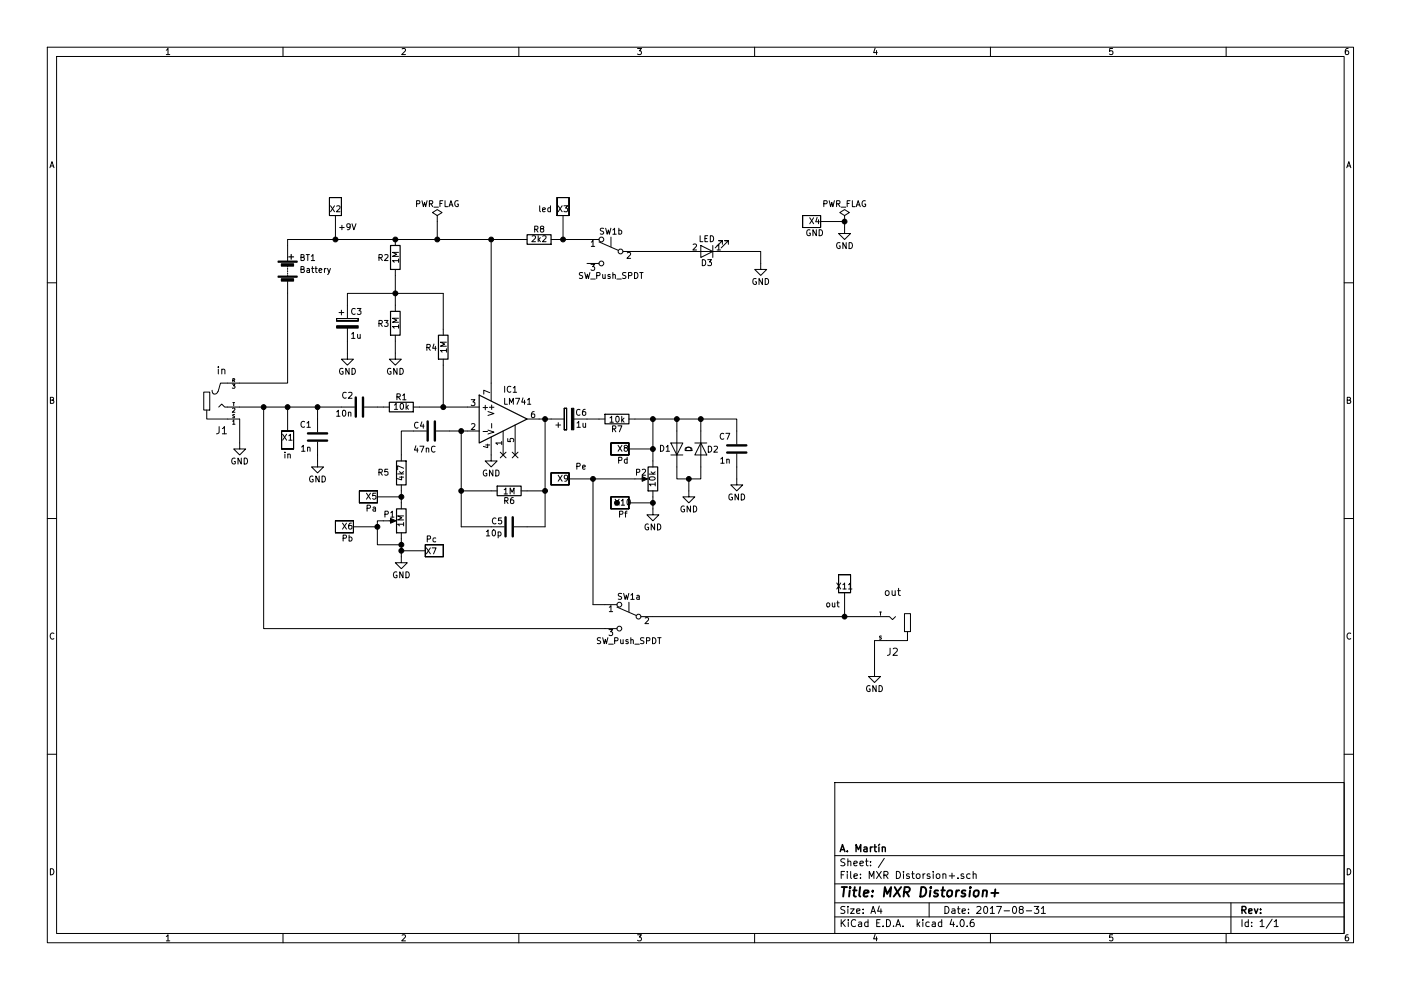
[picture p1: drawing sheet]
EESchema Schematic File Version 2
LIBS:power
LIBS:device
LIBS:transistors
LIBS:conn
LIBS:linear
LIBS:regul
LIBS:74xx
LIBS:cmos4000
LIBS:adc-dac
LIBS:memory
LIBS:xilinx
LIBS:microcontrollers
LIBS:dsp
LIBS:microchip
LIBS:analog_switches
LIBS:motorola
LIBS:texas
LIBS:intel
LIBS:audio
LIBS:interface
LIBS:digital-audio
LIBS:philips
LIBS:display
LIBS:cypress
LIBS:siliconi
LIBS:opto
LIBS:atmel
LIBS:contrib
LIBS:valves
LIBS:jd_conn
LIBS:w_connectors
LIBS:switches
LIBS:MXR Distorsion+-cache
EELAYER 25 0
EELAYER END
$Descr A4 11693 8268
encoding utf-8
Sheet 1 1
Title "MXR Distorsion+"
Date "2017-08-31"
Rev ""
Comp "A. Martín"
Comment1 ""
Comment2 ""
Comment3 ""
Comment4 ""
$EndDescr
$Comp
L R R2
U 1 1
P 3300 2150
F 0 "R2" H 3200 2150 50  0000 C CNN
F 1 "1M" V 3300 2150 50  0000 C CNN
F 2 "prueba:R" V 3230 2150 50  0001 C CNN
F 3 "" H 3300 2150 50  0001 C CNN
	1    3300 2150
	1    0    0    -1  
$EndComp
$Comp
L R R3
U 1 1
P 3300 2700
F 0 "R3" H 3200 2700 50  0000 C CNN
F 1 "1M" V 3300 2700 50  0000 C CNN
F 2 "prueba:R" V 3230 2700 50  0001 C CNN
F 3 "" H 3300 2700 50  0001 C CNN
	1    3300 2700
	1    0    0    -1  
$EndComp
$Comp
L R R4
U 1 1
P 3700 2900
F 0 "R4" H 3600 2900 50  0000 C CNN
F 1 "1M" V 3700 2900 50  0000 C CNN
F 2 "prueba:R" V 3630 2900 50  0001 C CNN
F 3 "" H 3700 2900 50  0001 C CNN
	1    3700 2900
	1    0    0    -1  
$EndComp
$Comp
L LM741 IC1
U 1 1
P 4200 3500
F 0 "IC1" H 4200 3750 50  0000 L CNN
F 1 "LM741" H 4200 3650 50  0000 L CNN
F 2 "prueba:DIP_8" H 4250 3550 50  0001 C CNN
F 3 "" H 4350 3650 50  0001 C CNN
	1    4200 3500
	1    0    0    -1  
$EndComp
$Comp
L R R1
U 1 1
P 3350 3400
F 0 "R1" V 3430 3400 50  0000 C CNN
F 1 "10k" V 3350 3400 50  0000 C CNN
F 2 "prueba:R" V 3280 3400 50  0001 C CNN
F 3 "" H 3350 3400 50  0001 C CNN
	1    3350 3400
	0    -1   -1   0   
$EndComp
$Comp
L R R6
U 1 1
P 4250 4100
F 0 "R6" V 4330 4100 50  0000 C CNN
F 1 "1M" V 4250 4100 50  0000 C CNN
F 2 "prueba:R" V 4180 4100 50  0001 C CNN
F 3 "" H 4250 4100 50  0001 C CNN
	1    4250 4100
	0    1    1    0   
$EndComp
$Comp
L R R5
U 1 1
P 3350 3950
F 0 "R5" H 3500 3950 50  0000 C CNN
F 1 "4k7" V 3350 3950 50  0000 C CNN
F 2 "prueba:R" V 3280 3950 50  0001 C CNN
F 3 "" H 3350 3950 50  0001 C CNN
	1    3350 3950
	-1   0    0    1   
$EndComp
$Comp
L R R7
U 1 1
P 5150 3500
F 0 "R7" V 5230 3500 50  0000 C CNN
F 1 "10k" V 5150 3500 50  0000 C CNN
F 2 "prueba:R" V 5080 3500 50  0001 C CNN
F 3 "" H 5150 3500 50  0001 C CNN
	1    5150 3500
	0    1    1    0   
$EndComp
$Comp
L C C2
U 1 1
P 3000 3400
F 0 "C2" V 2900 3250 50  0000 L CNN
F 1 "10n" V 3050 3200 50  0000 L CNN
F 2 "prueba:C1" H 3038 3250 50  0001 C CNN
F 3 "" H 3000 3400 50  0001 C CNN
	1    3000 3400
	0    1    1    0   
$EndComp
$Comp
L C C1
U 1 1
P 2650 3650
F 0 "C1" H 2700 3550 50  0000 L CNN
F 1 "1n" H 2700 3750 50  0000 L CNN
F 2 "prueba:C1" H 2688 3500 50  0001 C CNN
F 3 "" H 2650 3650 50  0001 C CNN
	1    2650 3650
	-1   0    0    1   
$EndComp
$Comp
L C C4
U 1 1
P 3600 3600
F 0 "C4" V 3550 3450 50  0000 L CNN
F 1 "47nC" V 3750 3450 50  0000 L CNN
F 2 "prueba:C1" H 3638 3450 50  0001 C CNN
F 3 "" H 3600 3600 50  0001 C CNN
	1    3600 3600
	0    1    1    0   
$EndComp
$Comp
L CP C3
U 1 1
P 2900 2700
F 0 "C3" H 2925 2800 50  0000 L CNN
F 1 "1u" H 2925 2600 50  0000 L CNN
F 2 "prueba:CP1" H 2938 2550 50  0001 C CNN
F 3 "" H 2900 2700 50  0001 C CNN
	1    2900 2700
	1    0    0    -1  
$EndComp
$Comp
L CP C6
U 1 1
P 4750 3500
F 0 "C6" V 4800 3350 50  0000 L CNN
F 1 "1u" V 4700 3350 50  0000 L CNN
F 2 "prueba:CP1" H 4788 3350 50  0001 C CNN
F 3 "" H 4750 3500 50  0001 C CNN
	1    4750 3500
	0    -1   -1   0   
$EndComp
$Comp
L C C7
U 1 1
P 6150 3750
F 0 "C7" H 6200 3650 50  0000 L CNN
F 1 "1n" H 6200 3850 50  0000 L CNN
F 2 "prueba:C1" H 6188 3600 50  0001 C CNN
F 3 "" H 6150 3750 50  0001 C CNN
	1    6150 3750
	-1   0    0    1   
$EndComp
$Comp
L D D2
U 1 1
P 5850 3750
F 0 "D2" V 5850 3850 50  0000 C CNN
F 1 "D" H 5850 3650 50  0000 C CNN
F 2 "prueba:D" H 5850 3750 50  0001 C CNN
F 3 "" H 5850 3750 50  0001 C CNN
	1    5850 3750
	0    1    1    0   
$EndComp
$Comp
L D D1
U 1 1
P 5650 3750
F 0 "D1" V 5650 3850 50  0000 C CNN
F 1 "D" H 5650 3650 50  0000 C CNN
F 2 "prueba:D" H 5650 3750 50  0001 C CNN
F 3 "" H 5650 3750 50  0001 C CNN
	1    5650 3750
	0    -1   -1   0   
$EndComp
$Comp
L POT P1
U 1 1
P 3350 4350
F 0 "P1" H 3450 4300 50  0000 C CNN
F 1 "1M" V 3350 4350 50  0000 C CNN
F 2 "" H 3350 4350 50  0001 C CNN
F 3 "" H 3350 4350 50  0001 C CNN
	1    3350 4350
	-1   0    0    1   
$EndComp
$Comp
L POT P2
U 1 1
P 5450 4000
F 0 "P2" H 5550 3950 50  0000 C CNN
F 1 "10k" V 5450 4000 50  0000 C CNN
F 2 "" H 5450 4000 50  0001 C CNN
F 3 "" H 5450 4000 50  0001 C CNN
	1    5450 4000
	-1   0    0    1   
$EndComp
$Comp
L GND #PWR01
U 1 1
P 2900 2950
F 0 "#PWR01" H 2900 2700 50  0001 C CNN
F 1 "GND" H 2900 2800 50  0000 C CNN
F 2 "" H 2900 2950 50  0001 C CNN
F 3 "" H 2900 2950 50  0001 C CNN
	1    2900 2950
	1    0    0    -1  
$EndComp
$Comp
L GND #PWR02
U 1 1
P 3300 2950
F 0 "#PWR02" H 3300 2700 50  0001 C CNN
F 1 "GND" H 3300 2800 50  0000 C CNN
F 2 "" H 3300 2950 50  0001 C CNN
F 3 "" H 3300 2950 50  0001 C CNN
	1    3300 2950
	1    0    0    -1  
$EndComp
$Comp
L GND #PWR03
U 1 1
P 2650 3850
F 0 "#PWR03" H 2650 3600 50  0001 C CNN
F 1 "GND" H 2650 3700 50  0000 C CNN
F 2 "" H 2650 3850 50  0001 C CNN
F 3 "" H 2650 3850 50  0001 C CNN
	1    2650 3850
	1    0    0    -1  
$EndComp
$Comp
L GND #PWR04
U 1 1
P 3350 4650
F 0 "#PWR04" H 3350 4400 50  0001 C CNN
F 1 "GND" H 3350 4500 50  0000 C CNN
F 2 "" H 3350 4650 50  0001 C CNN
F 3 "" H 3350 4650 50  0001 C CNN
	1    3350 4650
	1    0    0    -1  
$EndComp
$Comp
L GND #PWR05
U 1 1
P 5450 4250
F 0 "#PWR05" H 5450 4000 50  0001 C CNN
F 1 "GND" H 5450 4100 50  0000 C CNN
F 2 "" H 5450 4250 50  0001 C CNN
F 3 "" H 5450 4250 50  0001 C CNN
	1    5450 4250
	1    0    0    -1  
$EndComp
$Comp
L GND #PWR06
U 1 1
P 5750 4100
F 0 "#PWR06" H 5750 3850 50  0001 C CNN
F 1 "GND" H 5750 3950 50  0000 C CNN
F 2 "" H 5750 4100 50  0001 C CNN
F 3 "" H 5750 4100 50  0001 C CNN
	1    5750 4100
	1    0    0    -1  
$EndComp
$Comp
L GND #PWR07
U 1 1
P 6150 4000
F 0 "#PWR07" H 6150 3750 50  0001 C CNN
F 1 "GND" H 6150 3850 50  0000 C CNN
F 2 "" H 6150 4000 50  0001 C CNN
F 3 "" H 6150 4000 50  0001 C CNN
	1    6150 4000
	1    0    0    -1  
$EndComp
$Comp
L Jack_3.5mm_3pin J1
U 1 1
P 1850 3350
F 0 "J1" H 1850 3600 60  0000 C CNN
F 1 "in" H 1850 3100 60  0000 C CNN
F 2 "" H 1850 3350 60  0001 C CNN
F 3 "" H 1850 3350 60  0000 C CNN
	1    1850 3350
	-1   0    0    1   
$EndComp
$Comp
L GND #PWR08
U 1 1
P 2000 3700
F 0 "#PWR08" H 2000 3450 50  0001 C CNN
F 1 "GND" H 2000 3550 50  0000 C CNN
F 2 "" H 2000 3700 50  0001 C CNN
F 3 "" H 2000 3700 50  0001 C CNN
	1    2000 3700
	1    0    0    -1  
$EndComp
$Comp
L Battery BT1
U 1 1
P 2400 2250
F 0 "BT1" H 2500 2350 50  0000 L CNN
F 1 "Battery" H 2500 2250 50  0000 L CNN
F 2 "" V 2400 2310 50  0001 C CNN
F 3 "" V 2400 2310 50  0001 C CNN
	1    2400 2250
	1    0    0    -1  
$EndComp
$Comp
L Jack_3.5mm_2pin J2
U 1 1
P 7450 5200
F 0 "J2" H 7450 5450 60  0000 C CNN
F 1 "out" H 7450 4950 60  0000 C CNN
F 2 "" H 7450 5200 60  0001 C CNN
F 3 "" H 7450 5200 60  0000 C CNN
	1    7450 5200
	1    0    0    1   
$EndComp
$Comp
L GND #PWR09
U 1 1
P 7300 5600
F 0 "#PWR09" H 7300 5350 50  0001 C CNN
F 1 "GND" H 7300 5450 50  0000 C CNN
F 2 "" H 7300 5600 50  0001 C CNN
F 3 "" H 7300 5600 50  0001 C CNN
	1    7300 5600
	-1   0    0    -1  
$EndComp
$Comp
L R R8
U 1 1
P 4500 2000
F 0 "R8" V 4580 2000 50  0000 C CNN
F 1 "2k2" V 4500 2000 50  0000 C CNN
F 2 "prueba:R" V 4430 2000 50  0001 C CNN
F 3 "" H 4500 2000 50  0001 C CNN
	1    4500 2000
	0    -1   -1   0   
$EndComp
$Comp
L LED D3
U 1 1
P 5900 2100
F 0 "D3" H 5900 2200 50  0000 C CNN
F 1 "LED" H 5900 2000 50  0000 C CNN
F 2 "prueba:D" H 5900 2100 50  0001 C CNN
F 3 "" H 5900 2100 50  0001 C CNN
	1    5900 2100
	-1   0    0    1   
$EndComp
$Comp
L GND #PWR010
U 1 1
P 6350 2200
F 0 "#PWR010" H 6350 1950 50  0001 C CNN
F 1 "GND" H 6350 2050 50  0000 C CNN
F 2 "" H 6350 2200 50  0001 C CNN
F 3 "" H 6350 2200 50  0001 C CNN
	1    6350 2200
	1    0    0    -1  
$EndComp
NoConn ~ 4300 3800
NoConn ~ 4200 3800
$Comp
L GND #PWR011
U 1 1
P 4100 3800
F 0 "#PWR011" H 4100 3550 50  0001 C CNN
F 1 "GND" H 4100 3650 50  0000 C CNN
F 2 "" H 4100 3800 50  0001 C CNN
F 3 "" H 4100 3800 50  0001 C CNN
	1    4100 3800
	1    0    0    -1  
$EndComp
$Comp
L C C5
U 1 1
P 4250 4400
F 0 "C5" V 4200 4250 50  0000 L CNN
F 1 "10p" V 4300 4200 50  0000 L CNN
F 2 "prueba:C1" H 4288 4250 50  0001 C CNN
F 3 "" H 4250 4400 50  0001 C CNN
	1    4250 4400
	0    1    1    0   
$EndComp
$Comp
L JD_CONN_01X01 X1
U 1 1
P 2400 3500
F 0 "X1" V 2550 3500 50  0000 C CNN
F 1 "in" V 2700 3500 50  0000 C CNN
F 2 "prueba:Pad_2,5" H 2400 3500 50  0001 C CNN
F 3 "" H 2400 3500 50  0001 C CNN
	1    2400 3500
	0    1    1    0   
$EndComp
$Comp
L JD_CONN_01X01 X11
U 1 1
P 7050 5050
F 0 "X11" V 7200 5050 50  0000 C CNN
F 1 "out" V 7050 4950 50  0000 C CNN
F 2 "prueba:Pad_2,5" H 7050 5050 50  0001 C CNN
F 3 "" H 7050 5050 50  0001 C CNN
	1    7050 5050
	0    1    -1   0   
$EndComp
$Comp
L JD_CONN_01X01 X2
U 1 1
P 2800 1900
F 0 "X2" V 2950 1900 50  0000 C CNN
F 1 "+9V" V 2800 1800 50  0000 C CNN
F 2 "prueba:Pad_2,5" H 2800 1900 50  0001 C CNN
F 3 "" H 2800 1900 50  0001 C CNN
	1    2800 1900
	0    -1   -1   0   
$EndComp
$Comp
L JD_CONN_01X01 X3
U 1 1
P 4700 1900
F 0 "X3" V 4850 1900 50  0000 C CNN
F 1 "led" V 4850 2050 50  0000 C CNN
F 2 "prueba:Pad_2,5" H 4700 1900 50  0001 C CNN
F 3 "" H 4700 1900 50  0001 C CNN
	1    4700 1900
	0    -1   -1   0   
$EndComp
$Comp
L JD_CONN_01X01 X9
U 1 1
P 4850 4000
F 0 "X9" H 5000 4000 50  0000 C CNN
F 1 "Pe" H 4850 3900 50  0000 C CNN
F 2 "prueba:Pad_2,5" H 4850 4000 50  0001 C CNN
F 3 "" H 4850 4000 50  0001 C CNN
	1    4850 4000
	-1   0    0    1   
$EndComp
$Comp
L PWR_FLAG #FLG012
U 1 1
P 3650 1850
F 0 "#FLG012" H 3650 1925 50  0001 C CNN
F 1 "PWR_FLAG" H 3650 2000 50  0000 C CNN
F 2 "" H 3650 1850 50  0001 C CNN
F 3 "" H 3650 1850 50  0001 C CNN
	1    3650 1850
	1    0    0    -1  
$EndComp
$Comp
L PWR_FLAG #FLG013
U 1 1
P 7050 1850
F 0 "#FLG013" H 7050 1925 50  0001 C CNN
F 1 "PWR_FLAG" H 7050 2000 50  0000 C CNN
F 2 "" H 7050 1850 50  0001 C CNN
F 3 "" H 7050 1850 50  0001 C CNN
	1    7050 1850
	1    0    0    -1  
$EndComp
$Comp
L GND #PWR014
U 1 1
P 7050 1900
F 0 "#PWR014" H 7050 1650 50  0001 C CNN
F 1 "GND" H 7050 1750 50  0000 C CNN
F 2 "" H 7050 1900 50  0001 C CNN
F 3 "" H 7050 1900 50  0001 C CNN
	1    7050 1900
	1    0    0    -1  
$EndComp
$Comp
L JD_CONN_01X01 X5
U 1 1
P 3250 4150
F 0 "X5" H 3400 4150 50  0000 C CNN
F 1 "Pa" H 3400 4250 50  0000 C CNN
F 2 "prueba:Pad_2,5" H 3250 4150 50  0001 C CNN
F 3 "" H 3250 4150 50  0001 C CNN
	1    3250 4150
	-1   0    0    1   
$EndComp
$Comp
L JD_CONN_01X01 X7
U 1 1
P 3450 4600
F 0 "X7" H 3600 4600 50  0000 C CNN
F 1 "Pc" H 3600 4700 50  0000 C CNN
F 2 "prueba:Pad_2,5" H 3450 4600 50  0001 C CNN
F 3 "" H 3450 4600 50  0001 C CNN
	1    3450 4600
	1    0    0    -1  
$EndComp
$Comp
L JD_CONN_01X01 X6
U 1 1
P 3050 4400
F 0 "X6" H 3200 4400 50  0000 C CNN
F 1 "Pb" H 3200 4500 50  0000 C CNN
F 2 "prueba:Pad_2,5" H 3050 4400 50  0001 C CNN
F 3 "" H 3050 4400 50  0001 C CNN
	1    3050 4400
	-1   0    0    1   
$EndComp
$Comp
L JD_CONN_01X01 X8
U 1 1
P 5350 3750
F 0 "X8" H 5500 3750 50  0000 C CNN
F 1 "Pd" H 5500 3850 50  0000 C CNN
F 2 "prueba:Pad_2,5" H 5350 3750 50  0001 C CNN
F 3 "" H 5350 3750 50  0001 C CNN
	1    5350 3750
	-1   0    0    1   
$EndComp
$Comp
L JD_CONN_01X01 X10
U 1 1
P 5350 4200
F 0 "X10" H 5500 4200 50  0000 C CNN
F 1 "Pf" H 5500 4300 50  0000 C CNN
F 2 "prueba:Pad_2,5" H 5350 4200 50  0001 C CNN
F 3 "" H 5350 4200 50  0001 C CNN
	1    5350 4200
	-1   0    0    1   
$EndComp
$Comp
L JD_CONN_01X01 X4
U 1 1
P 6950 1850
F 0 "X4" H 7100 1850 50  0000 C CNN
F 1 "GND" H 7100 1950 50  0000 C CNN
F 2 "prueba:Pad_2,5" H 6950 1850 50  0001 C CNN
F 3 "" H 6950 1850 50  0001 C CNN
	1    6950 1850
	-1   0    0    1   
$EndComp
Wire Wire Line
	3300 2300 3300 2550
Wire Wire Line
	2900 2550 2900 2450
Wire Wire Line
	2900 2450 3700 2450
Connection ~ 3300 2450
Wire Wire Line
	3700 2450 3700 2750
Wire Wire Line
	3700 3050 3700 3400
Connection ~ 3700 3400
Wire Wire Line
	3750 3600 3900 3600
Wire Wire Line
	3450 3600 3350 3600
Wire Wire Line
	3350 3600 3350 3800
Wire Wire Line
	4500 3500 4600 3500
Wire Wire Line
	4550 3500 4550 4400
Wire Wire Line
	4550 4100 4400 4100
Connection ~ 4550 3500
Wire Wire Line
	4100 4100 3850 4100
Wire Wire Line
	3850 3600 3850 4400
Connection ~ 3850 3600
Wire Wire Line
	3350 4100 3350 4200
Wire Wire Line
	4900 3500 5000 3500
Wire Wire Line
	5300 3500 6150 3500
Wire Wire Line
	6150 3500 6150 3600
Wire Wire Line
	5850 3600 5850 3500
Connection ~ 5850 3500
Wire Wire Line
	5650 3600 5650 3500
Connection ~ 5650 3500
Wire Wire Line
	5650 3900 5650 4000
Wire Wire Line
	5650 4000 5850 4000
Wire Wire Line
	5850 4000 5850 3900
Wire Wire Line
	5450 3850 5450 3500
Connection ~ 5450 3500
Wire Wire Line
	2400 2000 4350 2000
Wire Wire Line
	4100 2000 4100 3200
Wire Wire Line
	6150 3900 6150 4000
Wire Wire Line
	5750 4100 5750 4000
Connection ~ 5750 4000
Wire Wire Line
	5450 4150 5450 4250
Wire Wire Line
	3350 4500 3350 4650
Wire Wire Line
	3200 4350 3150 4350
Wire Wire Line
	3150 4350 3150 4550
Wire Wire Line
	3150 4550 3350 4550
Connection ~ 3350 4550
Wire Wire Line
	2650 3800 2650 3850
Wire Wire Line
	2650 3400 2650 3500
Wire Wire Line
	2000 3400 2850 3400
Wire Wire Line
	3300 2850 3300 2950
Wire Wire Line
	2900 2850 2900 2950
Wire Wire Line
	2000 3500 2000 3700
Connection ~ 2650 3400
Wire Wire Line
	2400 2050 2400 2000
Connection ~ 3300 2000
Wire Wire Line
	2400 2450 2400 3200
Wire Wire Line
	2400 3200 2000 3200
Wire Wire Line
	7300 5350 7300 5600
Connection ~ 4100 2000
Wire Wire Line
	5300 2100 5750 2100
Wire Wire Line
	6050 2100 6350 2100
Wire Wire Line
	6350 2100 6350 2200
Wire Wire Line
	3850 4400 4100 4400
Connection ~ 3850 4100
Wire Wire Line
	4550 4400 4400 4400
Connection ~ 4550 4100
Wire Wire Line
	7050 1850 7050 1900
Wire Wire Line
	3650 1850 3650 2000
Connection ~ 3650 2000
Connection ~ 2800 2000
Connection ~ 4700 2000
Connection ~ 5150 4200
Connection ~ 2400 3400
Connection ~ 7050 5150
Connection ~ 3350 4150
Connection ~ 3350 4600
Connection ~ 3150 4400
Connection ~ 5450 3750
Connection ~ 5450 4200
Connection ~ 7050 1850
Wire Wire Line
	5300 4000 4950 4000
Wire Wire Line
	4950 4000 4950 5050
Connection ~ 4950 4000
Wire Wire Line
	3500 3400 3900 3400
Wire Wire Line
	3200 3400 3150 3400
$Comp
L SW_Push_SPDT SW1a
U 1 1
P 5250 5150
F 0 "SW1a" H 5250 5320 50  0000 C CNN
F 1 "SW_Push_SPDT" H 5250 4950 50  0000 C CNN
F 2 "" H 5250 5150 50  0001 C CNN
F 3 "" H 5250 5150 50  0001 C CNN
	1    5250 5150
	-1   0    0    -1  
$EndComp
Wire Wire Line
	4950 5050 5050 5050
Wire Wire Line
	5450 5150 7300 5150
Wire Wire Line
	2200 3400 2200 5250
Wire Wire Line
	2200 5250 5050 5250
Connection ~ 2200 3400
$Comp
L SW_Push_SPDT SW1b
U 1 1
P 5100 2100
F 0 "SW1b" H 5100 2270 50  0000 C CNN
F 1 "SW_Push_SPDT" H 5100 1900 50  0000 C CNN
F 2 "" H 5100 2100 50  0001 C CNN
F 3 "" H 5100 2100 50  0001 C CNN
	1    5100 2100
	-1   0    0    -1  
$EndComp
Wire Wire Line
	4650 2000 4900 2000
$EndSCHEMATC
